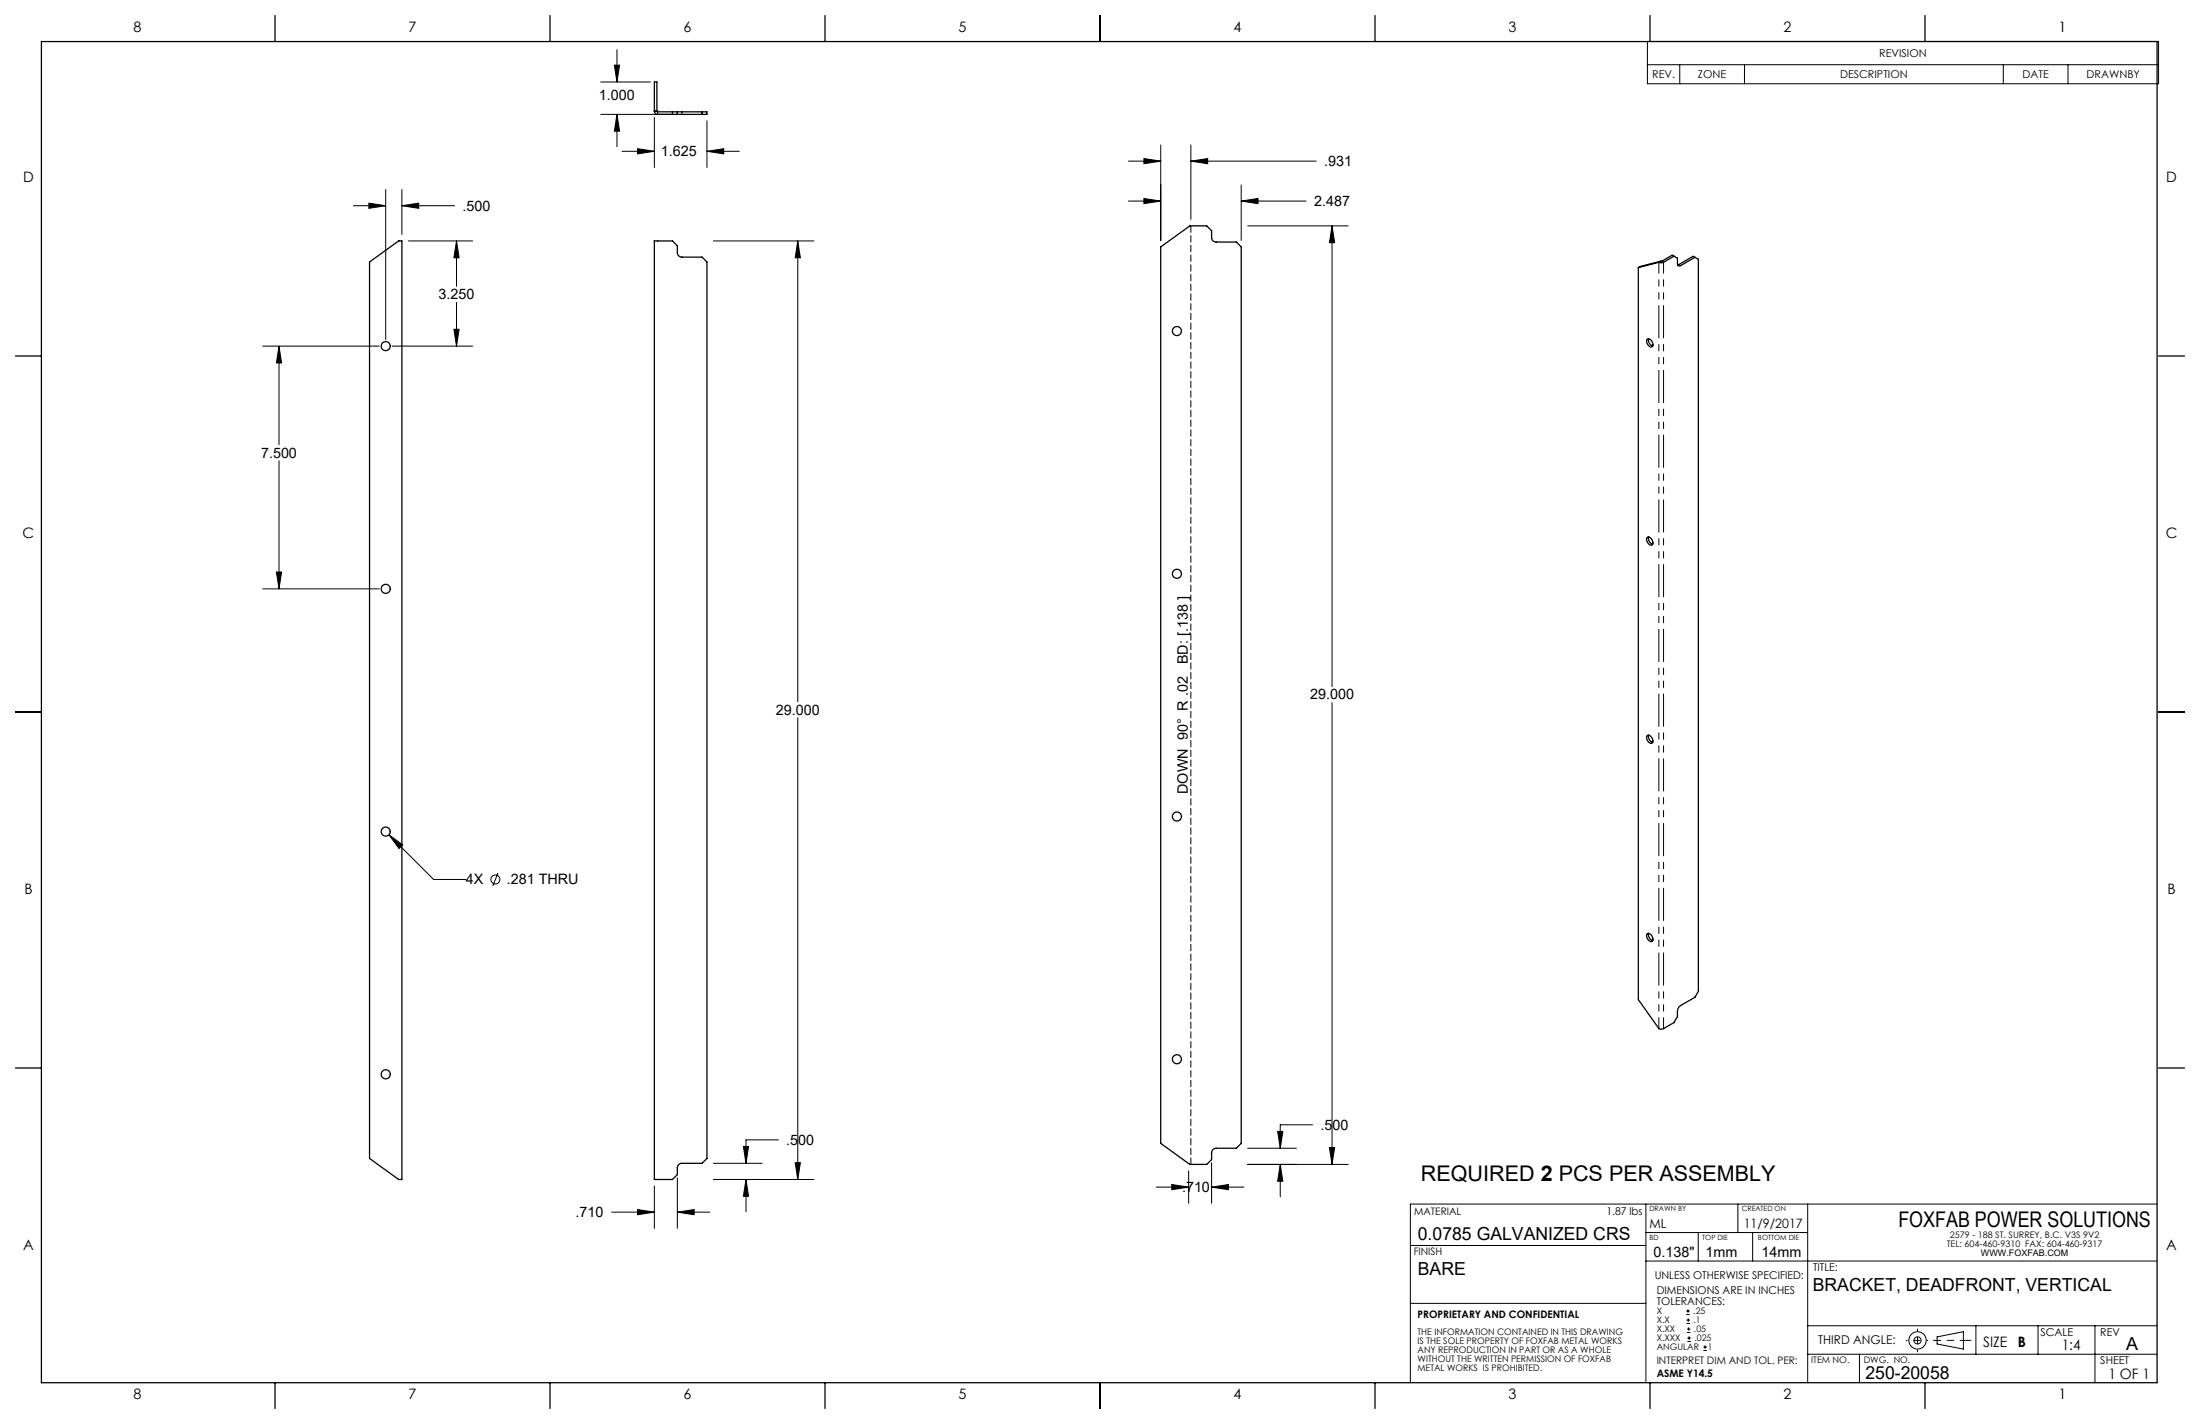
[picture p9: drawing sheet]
<svg xmlns="http://www.w3.org/2000/svg" width="432mm" height="279mm" viewBox="0 0 432 279" stroke-linecap="round" stroke-linejoin="round" font-family="sans-serif">
<g fill="none" stroke="#000" stroke-width=".2">
<path d="M117.9 16.1h9.8M120.6 12.8h1l-.5 3.3zM121.1 9.7v6.4M323.3 8.1h100.4v8.3h-100.4zM323.3 12.7h100.4M329.7 12.7v3.7M342.4 12.7v3.7M393.2 12.7v3.7M405.9 12.7v3.7M72.4 39.9l3.3 .5-3.3 .5zM75.7 37.2v29.4M78.9 37.2v8.8"/>
<path d="M117.9 22.4h13.8M121.1 22.4l.5 3.3h-1zM121.1 22.4v6.4M122.1 29.7h6.3M125.1 29.2l3.3 .5-3.3 .5zM128.4 23.1v9.8M138.8 29.7l3.3-.5v1zM138.8 23.7v9.2M138.8 29.7h6.3M221.5 31.6h6.3M221.5 39.5h6.3M224.5 31.1l3.3 .5-3.3 .5z"/>
<path d="M224.5 38.9l3.3 .6-3.3 .5zM227.8 28.4v18.8M233.7 31.6l3.3-.5v1zM233.7 28.4v14.6M233.7 31.6h24.7M243.6 39.5l3.3-.6v1.1zM243.6 36.3v10.9M243.6 39.5h12.7M69.4 40.4h6.3M78.9 40.4l3.3-.5v1zM78.9 40.4h10.3M80.2 47.3h12.6"/>
<path d="M89.6 47.3l.5 3.3h-1zM89.6 47.3v8.9M89.6 59.3v8.6M140 47.3h19.8M156.6 47.3v90.4M156.6 47.3l.5 3.3h-1zM244.9 44.3h19.7M261.4 44.3v90.4M261.4 44.3l.6 3.3h-1.1zM51.6 67.9h22.8M54.8 67.9l.5 3.3h-1zM54.8 67.9v19.4"/>
<path d="M77 67.9h15.8M89.1 64.6h1l-.5 3.3zM54.8 90.4v25.1M51.6 115.5h22.8M54.3 112.2h1l-.5 3.3zM261.4 137.9v90.6M156.6 140.8v90.6M76.3 163.8l8.8 8.8h6.4M76.3 163.8l2.7 2-.7 .7zM97.7 171.3l-1 2.5M120 237.8h8.4M125.1 237.3l3.3 .5-3.3 .5z"/>
<path d="M128.4 232.7v8.3M132.9 231.1v9.9M132.9 237.8h6.4M132.9 237.8l3.3-.5v1zM140 231.4h19.8M140 228.2h9.6M145.9 224.9h1l-.5 3.3zM146.4 231.4l.5 3.3h-1zM146.4 231.4v6.4M152.8 223.7h-6.4v4.5M156.1 228.1h1l-.5 3.3zM226.9 232.9h6.4"/>
<path d="M230 232.4l3.3 .5-3.3 .5zM233.3 229.7v6.4M237.8 232.9l3.3-.5v1zM237.8 228.2v7.9M237.8 232.9h6.4M244.9 228.5h19.7M244.9 225.3h9.6M250.8 222h1l-.5 3.3zM251.3 228.5v6.3M251.3 228.5l.5 3.3h-1zM257.6 220.7h-6.3v4.6M260.9 225.2h1.1l-.6 3.3z"/>
<path d="M323 236.2v34.9M341.1 236.2v5.6M354.8 236.2v35.1M423.4 236.2h-146.6v35.1M276.8 244.4h46.2M276.8 255.7h46.2M323 247.4h100.4M323 241.8h31.8M331 257.9h.6M331 257.2h.6M331 259.7h.7M331 259h.7"/>
<path d="M331.3 256.9v.7M331.4 258.7v.6M333.3 241.8v5.6M344 241.8v5.6M331.1 261.4h.7M331.1 260.8h.7M331.2 263.2h.7M331.2 262.5h.7M331.4 260.4v.7M331.5 262.2v.7M334.3 265h.7M334.3 264.3h.7"/>
<path d="M334.7 264v.6M354.8 265.7h68.6M354.8 260.1h68.6M365 265.7v5.6M380.2 262.3l5.2-1v3.4l-5.2-1zM387.8 260.1v5.6M400 260.1v5.6M411.2 260.1v11.2"/>
<circle cx="97.2" cy="172.6" r=".88"/>
<circle cx="376.4" cy="263" r=".7"/>
<circle cx="376.4" cy="263" r="1.7"/>
</g>
<path d="M386.2 263h-6.7" fill="none" stroke="#000" stroke-width=".2" stroke-dasharray="15.2 1.3 1.3 1.3" stroke-dashoffset="13.8"/>
<path d="M376.4 260.8v4.4" fill="none" stroke="#000" stroke-width=".2" stroke-dasharray="15.2 1.3 1.3 1.3" stroke-dashoffset="14.9"/>
<path d="M386.2 263h.6" fill="none" stroke="#000" stroke-width=".2" stroke-dasharray="15.2 1.3 1.3 1.3"/>
<path d="M378.3 263h-4.2" fill="none" stroke="#000" stroke-width=".2" stroke-dasharray="15.2 1.3 1.3 1.3" stroke-dashoffset="15"/>
<path d="M233.7 228.5v-184.2" fill="none" stroke="#000" stroke-width=".2" stroke-dasharray="1.3 .6"/>
<g fill="none" stroke="#000" stroke-width=".25">
<path d="M8.1 8.2h415.3v263.1h-415.3zM54 3v5.1M107.9 3v5.1M161.9 3v5.1M215.9 3v5.1M269.9 3v5.1M323.9 3v5.1M377.8 3v5.1M128.4 21.8v-5.7h.5v5.7M128.4 21.8h.1M128.4 21.8a.65 .65 0 0 0 .7 .6h3.8M128.9 21.8l.2 .1h3.8"/>
<path d="M128.9 21.8h-.5M132 21.9v.5M132.9 21.9h5.9v.5h-5.9M132.9 21.9v.5M137.8 21.9v.5M78.2 47.3l-5.7 4.1v175.9l5.7 4.1M78.2 47.3h.7v184.1h-.7M78.2 47.3h.1M128.4 47.3h3.6l.9 .9v1.4a.89 .89 0 0 0 .9 .8h4l1 1v175.9l-1 .9h-4a.89 .89 0 0 0-.9 .9v1.4l-.9 .9h-3.6zM233.5 44.3l-5.7 4.1v175.9l5.7 4.2M233.5 44.3h3.4l.9 1v1.3a.89 .89 0 0 0 .9 .9h4l.9 .9v175.9l-.9 1h-4a.89 .89 0 0 0-.9 .9v1.3l-.9 1h-3.4M233.5 44.3h.1"/>
<path d="M325.6 51.5l-4 1M325.6 51.5h.1M325.7 51.4l-.1 .1M325.7 51.4h.1M325.9 51.3l-4 1-.3 .2M328.6 50.3l-2.2 1.2h-.8M329.3 52l3-1.7 1 .6v143.6l-.6 1.2-2.8 1.6a1.39 1.39 0 0 0-.7 1.1v1.1l-.6 1.1-2.2 1.3h-.7l-4.1-5.8v-143.6M332.7 50.5l-2.8 1.6a.38 .38 0 0 1-.5 .1 .38 .38 0 0 1-.2-.5v-1l-1-.6-2.6 1.4M3 69.8h5.1M323.2 66.6a.91 .91 0 0 1 1.2 1l-.1 .4a1.01 1.01 0 0 1-1.1-1.4zM323.6 66.5a1.23 1.23 0 0 0 .8 1.4M423.7 69.8h5.1"/>
<path d="M323.2 105.5a.91 .91 0 0 1 1.2 1l-.1 .4a1.01 1.01 0 0 1-1.1-1.4zM323.6 105.4a1.23 1.23 0 0 0 .8 1.4M3 139.7h5.1M423.7 139.7h5.1M323.2 144.4a.91 .91 0 0 1 1.2 1l-.1 .4a1.01 1.01 0 0 1-1.1-1.4zM323.6 144.2a1.23 1.23 0 0 0 .8 1.5M323.2 183.3a.91 .91 0 0 1 1.2 1l-.1 .4a1.01 1.01 0 0 1-1.1-1.4zM323.6 183.1a1.23 1.23 0 0 0 .8 1.4M3 209.5h5.1M423.7 209.5h5.1M78.2 231.4h.1M128.4 231.4h.1"/>
<path d="M233.5 228.5h.1M54 271.3v5.1M107.9 271.3v5.1M161.9 271.3v5.1M215.9 271.3v5.1M269.9 271.3v5.1M323.9 271.3v5.1M377.8 271.3v5.1"/>
<circle cx="75.7" cy="67.9" r=".89"/>
<circle cx="231" cy="65" r=".89"/>
<circle cx="75.7" cy="115.5" r=".89"/>
<circle cx="231" cy="112.6" r=".89"/>
<circle cx="75.7" cy="163.2" r=".89"/>
<circle cx="231" cy="160.2" r=".89"/>
<circle cx="75.7" cy="210.8" r=".89"/>
<circle cx="231" cy="207.8" r=".89"/>
</g>
<g fill="#000">
<path d="M121.1 22.4l.5 3.3h-1zM120.6 12.8h1l-.5 3.3zM125.1 29.2l3.3 .5-3.3 .5zM138.8 29.7l3.3-.5v1zM54.8 67.9l.5 3.3h-1zM54.3 112.2h1l-.5 3.3zM72.4 39.9l3.3 .5-3.3 .5zM78.9 40.4l3.3-.5v1zM76.3 163.8l2 2.7 .7-.7zM89.1 64.6h1l-.5 3.3zM89.6 47.3l.5 3.3h-1zM233.7 31.6l3.3-.5v1zM224.5 31.1l3.3 .5-3.3 .5zM243.6 39.5l3.3-.6v1.1zM224.5 38.9l3.3 .6-3.3 .5z"/>
<path d="M156.1 228.1h1l-.5 3.3zM156.6 47.3l.5 3.3h-1zM132.9 237.8l3.3-.5v1zM125.1 237.3l3.3 .5-3.3 .5zM145.9 224.9h1l-.5 3.3zM146.4 231.4l.5 3.3h-1zM260.9 225.2h1.1l-.6 3.3zM261.4 44.3l.6 3.3h-1.1zM237.8 232.9l3.3-.5v1zM230 232.4l3.3 .5-3.3 .5zM250.8 222h1l-.5 3.3zM251.3 228.5l.5 3.3h-1z"/>
</g>
<path d="M129.1 21.9v.5M133.8 21.9v.5M326.2 51.3l.3 .2M329.5 51.9l.4 .2" fill="none" stroke="#000" stroke-width=".2" stroke-dasharray="6.3 1.3 1.3 1.3 1.3 1.3"/>
<path d="M325.6 51.5v150.3M326.5 51.5v150.3" fill="none" stroke="#000" stroke-width=".2" stroke-dasharray="6.3 1.3 1.3 1.3 1.3 1.3" stroke-dashoffset="4.2"/>
<g font-size="4.2">
<text x="278.9" y="231.7">REQUIRED 2 PCS PER ASSEMBLY</text>
<text x="372.6" y="240.8">FOXFAB POWER SOLUTIONS</text>
</g>
<g font-size="3.5">
<text x="278.3" y="243.3">0.0785 GALVANIZED CRS</text>
<text x="278.3" y="250.2">BARE</text>
<text x="355.8" y="253.4">BRACKET, DEADFRONT, VERTICAL</text>
<text x="417.3" y="264.9">A</text>
<text x="366.1" y="270.6">250-20058</text>
</g>
<g font-size="2.8">
<text x="26.2" y="6.3">8</text>
<text x="80.2" y="6.3">7</text>
<text x="134.2" y="6.3">6</text>
<text x="188.1" y="6.3">5</text>
<text x="242.1" y="6.3">4</text>
<text x="296.1" y="6.3">3</text>
<text x="350.1" y="6.3">2</text>
<text x="404" y="6.3">1</text>
<text x="117.6" y="19.6">1.000</text>
<text x="4.5" y="35.6">D</text>
<text x="129.7" y="30.6">1.625</text>
<text x="259.9" y="32.6">.931</text>
<text x="425.2" y="35.6">D</text>
<text x="90.8" y="41.3">.500</text>
<text x="257.9" y="40.4">2.487</text>
<text x="86.1" y="58.7">3.250</text>
<text x="51.2" y="89.8">7.500</text>
<text x="4.4" y="105.5">C</text>
<text x="425.1" y="105.5">C</text>
<text x="233.1" y="130.3" transform="rotate(-90 233.1 130.3)">BD: [.138 ]</text>
<text x="257.1" y="137.2">29.000</text>
<text x="152.3" y="140.2">29.000</text>
<text x="233.1" y="155.8" transform="rotate(-90 233.1 155.8)">DOWN 90° R .02</text>
<text x="91.5" y="173.5">4X</text>
<text x="99.5" y="173.5">.281 THRU</text>
<text x="4.8" y="175.3">B</text>
<text x="425.4" y="175.3">B</text>
<text x="259.2" y="221.6">.500</text>
<text x="154.3" y="224.6">.500</text>
<text x="232" y="233.9">.710</text>
<text x="113" y="238.8">.710</text>
<text x="4.5" y="245.2">A</text>
<text x="425.2" y="245.2">A</text>
<text x="324.6" y="246.7">0.138&quot;</text>
<text x="334.7" y="246.7">1mm</text>
<text x="345.7" y="246.7">14mm</text>
<text x="389.2" y="264.3">SIZE</text>
<text x="396" y="264.3">B</text>
<text x="404.7" y="265">1:4</text>
<text x="26.2" y="274.5">8</text>
<text x="80.2" y="274.5">7</text>
<text x="134.2" y="274.5">6</text>
<text x="188.1" y="274.5">5</text>
<text x="242.1" y="274.5">4</text>
<text x="296.1" y="274.5">3</text>
<text x="350.1" y="274.5">2</text>
<text x="404" y="274.5">1</text>
<text x="413.8" y="270.6">1 OF 1</text>
</g>
<g font-size="2.5">
<text x="323.8" y="240.9">ML</text>
<text x="342.3" y="240.9">11/9/2017</text>
</g>
<text font-size="2.4" x="356.9" y="263.8">THIRD ANGLE:</text>
<g font-size="2.1">
<text x="368.8" y="11.2">REVISION</text>
<text x="324.3" y="15.4">REV.</text>
<text x="333.3" y="15.4">ZONE</text>
<text x="361.1" y="15.4">DESCRIPTION</text>
<text x="397" y="15.4">DATE</text>
<text x="409.5" y="15.4">DRAWNBY</text>
<text x="315.3" y="238.3">1.87 lbs</text>
<text x="324.8" y="250.9">UNLESS OTHERWISE SPECIFIED:</text>
<text x="355.9" y="249.5">TITLE:</text>
<text x="325.2" y="254">DIMENSIONS ARE IN INCHES</text>
<text x="325.2" y="256.1">TOLERANCES:</text>
<text x="400.5" y="262.1">SCALE</text>
<text x="412.2" y="262.1">REV</text>
<text x="412.2" y="267.7">SHEET</text>
</g>
<g font-size="2">
<text x="277.6" y="238.3">MATERIAL</text>
<text x="277.5" y="246.3">FINISH</text>
<text x="278.2" y="258.5">PROPRIETARY AND CONFIDENTIAL</text>
<text x="325.2" y="267.7">INTERPRET DIM AND TOL. PER:</text>
<text x="325.2" y="270.2">ASME Y14.5</text>
</g>
<g font-size="1.8">
<text x="382.1" y="244.7">TEL: 604-460-9310 FAX: 604-460-9317</text>
<text x="382.7" y="242.9">2579 - 188 ST. SURREY, B.C. V3S 9V2</text>
<text x="388.8" y="246.4">WWW.FOXFAB.COM</text>
<text x="325.2" y="257.9">X</text>
<text x="332.4" y="257.9">.25</text>
<text x="278.2" y="261.9">THE INFORMATION CONTAINED IN THIS DRAWING</text>
<text x="278.2" y="263.6">IS THE SOLE PROPERTY OF FOXFAB METAL WORKS</text>
<text x="325.2" y="259.7">X.X</text>
<text x="325.2" y="263.2">X.XXX</text>
<text x="325.2" y="261.4">X.XX</text>
<text x="332.4" y="259.7">.1</text>
<text x="332.5" y="261.4">.05</text>
<text x="332.6" y="263.2">.025</text>
<text x="278.2" y="265.4">ANY REPRODUCTION IN PART OR AS A WHOLE</text>
<text x="278.2" y="267.2">WITHOUT THE WRITTEN PERMISSION OF FOXFAB</text>
<text x="278.2" y="268.9">METAL WORKS IS PROHIBITED.</text>
<text x="325.2" y="265">ANGULAR</text>
<text x="335.2" y="265">1</text>
<text x="355.5" y="267.4">ITEM NO.</text>
<text x="365.8" y="267.4">DWG. NO.</text>
</g>
<g font-size="1.4">
<text x="323.7" y="237.6">DRAWN BY</text>
<text x="341.8" y="237.6">CREATED ON</text>
<text x="323.8" y="243.4">BD</text>
<text x="334.1" y="243.4">TOP DIE</text>
<text x="345" y="243.4">BOTTOM DIE</text>
</g>
</svg>
